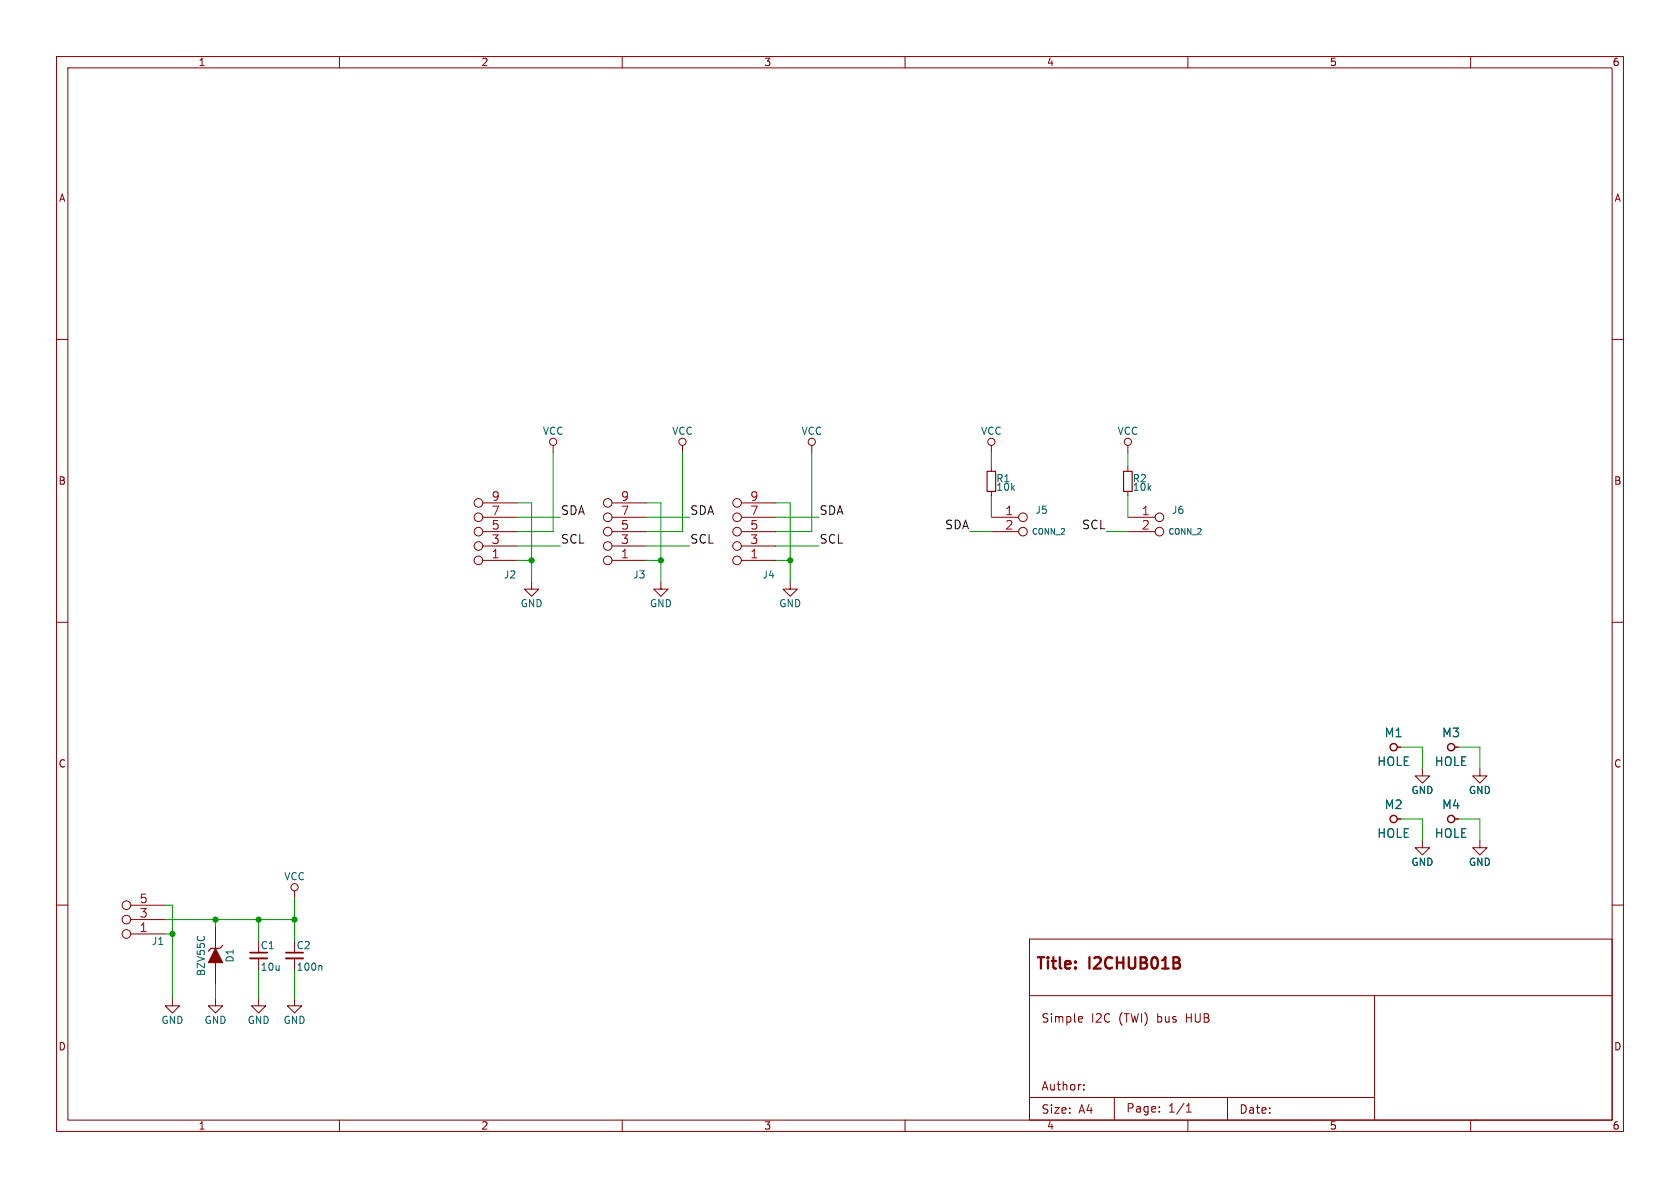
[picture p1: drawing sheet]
<svg xmlns="http://www.w3.org/2000/svg" width="297mm" height="210mm" viewBox="0 0 297 210" stroke-linecap="round" stroke-linejoin="round" font-family="sans-serif">
<g fill="none" stroke="#840000" stroke-width=".18">
<path d="M10 10h277v190h-277zM12 12h273v186h-273zM60 10v2M110 10v2M160 10v2M210 10v2M260 10v2M10 60h2M285 60h2M97.8 78.7v1.3M120.6 78.7v1.3M143.5 78.7v1.3"/>
<path d="M175.3 78.7v1.3M199.4 78.7v1.3M85.3 91.4h6.1M85.3 94h6.1M85.3 99.1h6.1M85.3 96.5h6.1M85.3 88.9h6.1M108.2 91.4h6.1M108.2 94h6.1M108.2 99.1h6.1M108.2 96.5h6.1M108.2 88.9h6.1"/>
<path d="M131.1 91.4h6.1M131.1 94h6.1M131.1 99.1h6.1M131.1 96.5h6.1M131.1 88.9h6.1M175.3 91.4h4.8M175.3 94h4.8M175.3 82.6v.7M175.3 86.9v.7M199.4 82.6v.7M199.4 86.9v.7M199.4 91.4h4.8"/>
<path d="M199.4 94h4.8M10 110h2M94 102.9v1.2h1.2l-1.2 1.3-1.3-1.3h1.3M116.8 102.9v1.2h1.3l-1.3 1.3-1.2-1.3h1.2M139.7 102.9v1.2h1.3l-1.3 1.3-1.3-1.3h1.3M285 110h2M247 132.1h.6M251.5 135.9v1.3h1.2l-1.2 1.2-1.3-1.2h1.3M257.2 132.1h.6M261.6 135.9v1.3h1.3l-1.3 1.2-1.3-1.2h1.3M10 160h2M52.1 157.5v1.3"/>
<path d="M247 144.8h.6M251.5 148.6v1.3h1.2l-1.2 1.2-1.3-1.2h1.3M257.2 144.8h.6M261.6 148.6v1.3h1.3l-1.3 1.2-1.3-1.2h1.3M285 160h2M23.1 165.1h6.1M23.1 162.6h6.1M23.1 160h6.1M30.5 176.5v1.3h1.2l-1.2 1.3-1.3-1.3h1.3M38.1 176.5v1.3h1.3l-1.3 1.3-1.3-1.3h1.3M38.1 163.8v3.8M38.1 170.2v3.8"/>
<path d="M45.7 176.5v1.3h1.3l-1.3 1.3-1.3-1.3h1.3M45.7 169.4v2.1M52.1 176.5v1.3h1.2l-1.2 1.3-1.3-1.3h1.3M52.1 169.4v2.1M182 166h103v32h-103zM182 176h103M190.9 179.7l.4 .1 .1 .2-.7 .2M243 176v22M60 198v2M110 198v2M160 198v2M182 194h61"/>
<path d="M191.3 180.6l-.4 .1M191.6 192.6v.1M191.6 191.8v.1M197 194v4M205 196.5v.1M205 195.7v.1M209.7 196.6h.9M209.7 195.5l.5-.4v1.5M210 198v2M217 194v4M260 198v2M261 198h.1"/>
<circle cx="97.8" cy="78.1" r=".63"/>
<circle cx="120.6" cy="78.1" r=".63"/>
<circle cx="143.5" cy="78.1" r=".63"/>
<circle cx="175.3" cy="78.1" r=".63"/>
<circle cx="199.4" cy="78.1" r=".63"/>
<circle cx="84.6" cy="99.1" r=".76"/>
<circle cx="84.6" cy="91.4" r=".76"/>
<circle cx="84.6" cy="96.5" r=".76"/>
<circle cx="84.6" cy="94" r=".76"/>
<circle cx="84.6" cy="88.9" r=".76"/>
<circle cx="107.4" cy="99.1" r=".76"/>
<circle cx="107.4" cy="96.5" r=".76"/>
<circle cx="107.4" cy="94" r=".76"/>
<circle cx="107.4" cy="91.4" r=".76"/>
<circle cx="107.4" cy="88.9" r=".76"/>
<circle cx="130.3" cy="91.4" r=".76"/>
<circle cx="130.3" cy="88.9" r=".76"/>
<circle cx="130.3" cy="99.1" r=".76"/>
<circle cx="130.3" cy="96.5" r=".76"/>
<circle cx="130.3" cy="94" r=".76"/>
<circle cx="180.8" cy="91.4" r=".76"/>
<circle cx="180.8" cy="94" r=".76"/>
<circle cx="205" cy="91.4" r=".76"/>
<circle cx="205" cy="94" r=".76"/>
<circle cx="52.1" cy="156.8" r=".63"/>
<circle cx="22.4" cy="162.6" r=".76"/>
<circle cx="22.4" cy="165.1" r=".76"/>
<circle cx="22.4" cy="160" r=".76"/>
</g>
<path d="M174.5 83.3h1.5v3.6h-1.5zM198.6 83.3h1.6v3.6h-1.6zM39.4 167.1l-.5 .5h-1.6l-.5 .5" fill="none" stroke="#840000" stroke-width=".2"/>
<g fill="none" stroke="#840000" stroke-width=".25">
<circle cx="246.4" cy="132.1" r=".63"/>
<circle cx="256.5" cy="132.1" r=".63"/>
<circle cx="246.4" cy="144.8" r=".63"/>
<circle cx="256.5" cy="144.8" r=".63"/>
</g>
<path d="M44.2 169.4h3M50.5 169.4h3.1" fill="none" stroke="#840000" stroke-width=".33"/>
<path d="M44.2 168.4h3M50.5 168.4h3.1" fill="none" stroke="#840000" stroke-width=".3"/>
<path d="M56.7 170.7l.2 .2v.6" fill="none" stroke="#006464" stroke-width=".18"/>
<path d="M38.1 167.6l1.3 2.6h-2.6z" fill="#840000" stroke="#840000" stroke-width=".18"/>
<g fill="none" stroke="#009600" stroke-width=".18">
<path d="M91.4 88.9h2.6v14M91.4 91.4h7.7M91.4 96.5h7.7M91.4 99.1h2.6M97.8 80v14h-6.4M114.3 88.9h2.5v14M114.3 91.4h7.6M114.3 96.5h7.6M114.3 99.1h2.5M120.6 80v14h-6.3M137.2 88.9h2.5v14M137.2 91.4h7.6"/>
<path d="M137.2 96.5h7.6M137.2 99.1h2.5M143.5 80v14h-6.3M171.4 94h3.9M175.3 80v2.6M175.3 87.6v3.8M195.6 94h3.8M199.4 80v2.6M199.4 87.6v3.8M247.6 132.1h3.9v3.8M257.8 132.1h3.8v3.8M52.1 158.8v7.6"/>
<path d="M247.6 144.8h3.9v3.8M257.8 144.8h3.8v3.8M29.2 162.6h22.9M29.2 160h1.3v16.5M29.2 165.1h1.3M38.1 162.6v1.2M38.1 174v2.5M45.7 162.6v3.8M45.7 171.5v5M52.1 171.5v5"/>
</g>
<g fill="#009600" stroke="#009600" stroke-width=".18">
<circle cx="38.1" cy="162.6" r=".46"/>
<circle cx="45.7" cy="162.6" r=".46"/>
<circle cx="52.1" cy="162.6" r=".46"/>
<circle cx="30.5" cy="165.1" r=".46"/>
<circle cx="139.7" cy="99.1" r=".46"/>
<circle cx="116.8" cy="99.1" r=".46"/>
<circle cx="94" cy="99.1" r=".46"/>
</g>
<g font-size="2.8" fill="#840000">
<text x="183" y="171.9">Title:</text>
<text x="192.7" y="171.9">I2CHUB01B</text>
</g>
<g font-size="2.1" fill="#a90000">
<text x="86.8" y="88.6">9</text>
<text x="109.7" y="88.6">9</text>
<text x="132.5" y="88.6">9</text>
<text x="86.8" y="93.7">5</text>
<text x="86.8" y="91.2">7</text>
<text x="109.7" y="93.7">5</text>
<text x="109.7" y="91.2">7</text>
<text x="132.5" y="93.7">5</text>
<text x="132.5" y="91.2">7</text>
<text x="177.6" y="91.2">1</text>
<text x="177.6" y="93.7">2</text>
<text x="201.8" y="91.2">1</text>
<text x="201.8" y="93.7">2</text>
<text x="86.8" y="98.8">1</text>
<text x="86.8" y="96.3">3</text>
<text x="109.7" y="98.8">1</text>
<text x="109.7" y="96.3">3</text>
<text x="132.5" y="98.8">1</text>
<text x="132.5" y="96.3">3</text>
<text x="24.6" y="159.8">5</text>
<text x="24.6" y="164.8">1</text>
<text x="24.6" y="162.3">3</text>
</g>
<g font-size="2.1" fill="#0f0f0f">
<text x="99.1" y="91.1">SDA</text>
<text x="121.9" y="91.1">SDA</text>
<text x="144.8" y="91.1">SDA</text>
<text x="167" y="93.7">SDA</text>
<text x="191.2" y="93.7">SCL</text>
<text x="99.1" y="96.2">SCL</text>
<text x="121.9" y="96.2">SCL</text>
<text x="144.8" y="96.2">SCL</text>
</g>
<g font-size="2.1" fill="#006464">
<text x="244.7" y="130.5">M1</text>
<text x="254.9" y="130.5">M3</text>
<text x="243.4" y="135.6">HOLE</text>
<text x="253.6" y="135.6">HOLE</text>
<text x="244.7" y="143.2">M2</text>
<text x="254.9" y="143.2">M4</text>
<text x="243.4" y="148.3">HOLE</text>
<text x="253.6" y="148.3">HOLE</text>
</g>
<g font-size="2.1" fill="#840000">
<text x="184" y="181">Simple</text>
<text x="192.9" y="181">I2C</text>
<text x="197.8" y="181">(TWI)</text>
<text x="204.7" y="181">bus</text>
<text x="209.9" y="181">HUB</text>
<text x="184" y="193">Author:</text>
<text x="184" y="197.1">Size:</text>
<text x="190.7" y="197.1">A4</text>
<text x="199" y="196.9">Page:</text>
<text x="206.5" y="196.9">1/1</text>
<text x="219" y="197.1">Date:</text>
</g>
<g font-size="1.8" fill="#840000">
<text x="35" y="11.9">1</text>
<text x="85" y="11.9">2</text>
<text x="135" y="11.9">3</text>
<text x="185" y="11.9">4</text>
<text x="235" y="11.9">5</text>
<text x="285" y="11.9">6</text>
<text x="10.3" y="35.9">A</text>
<text x="285.3" y="35.9">A</text>
<text x="10.3" y="85.9">B</text>
<text x="285.3" y="85.9">B</text>
<text x="10.3" y="135.9">C</text>
<text x="285.3" y="135.9">C</text>
<text x="10.3" y="185.9">D</text>
<text x="285.3" y="185.9">D</text>
<text x="35" y="199.9">1</text>
<text x="85" y="199.9">2</text>
<text x="135" y="199.9">3</text>
<text x="185" y="199.9">4</text>
<text x="235" y="199.9">5</text>
<text x="285" y="199.9">6</text>
</g>
<g font-size="1.8" fill="#006464">
<text x="95.9" y="77.1">VCC</text>
<text x="118.7" y="77.1">VCC</text>
<text x="141.6" y="77.1">VCC</text>
<text x="173.3" y="77.1">VCC</text>
<text x="197.5" y="77.1">VCC</text>
<text x="176" y="85.4">R1</text>
<text x="176" y="87">10k</text>
<text x="200.2" y="85.4">R2</text>
<text x="200.2" y="87">10k</text>
<text x="183" y="91">J5</text>
<text x="207.1" y="91">J6</text>
<text x="89" y="102.5">J2</text>
<text x="91.9" y="107.5">GND</text>
<text x="111.8" y="102.5">J3</text>
<text x="114.8" y="107.5">GND</text>
<text x="134.7" y="102.5">J4</text>
<text x="137.7" y="107.5">GND</text>
<text x="249.4" y="140.6">GND</text>
<text x="259.6" y="140.6">GND</text>
<text x="50.2" y="155.8">VCC</text>
<text x="249.4" y="153.3">GND</text>
<text x="259.6" y="153.3">GND</text>
<text x="26.7" y="167.2">J1</text>
<text x="46" y="168">C1</text>
<text x="52.3" y="168">C2</text>
<text x="36.4" y="172.6" transform="rotate(-90 36.4 172.6)">BZV55C</text>
<text x="41.5" y="170.3" transform="rotate(-90 41.5 170.3)">D1</text>
<text x="46" y="171.8">10u</text>
<text x="52.3" y="171.8">100n</text>
<text x="28.4" y="181.2">GND</text>
<text x="36.1" y="181.2">GND</text>
<text x="43.7" y="181.2">GND</text>
<text x="50" y="181.2">GND</text>
</g>
<g font-size="1.4" fill="#006464">
<text x="182.3" y="94.7">CONN_2</text>
<text x="206.4" y="94.7">CONN_2</text>
</g>
</svg>
